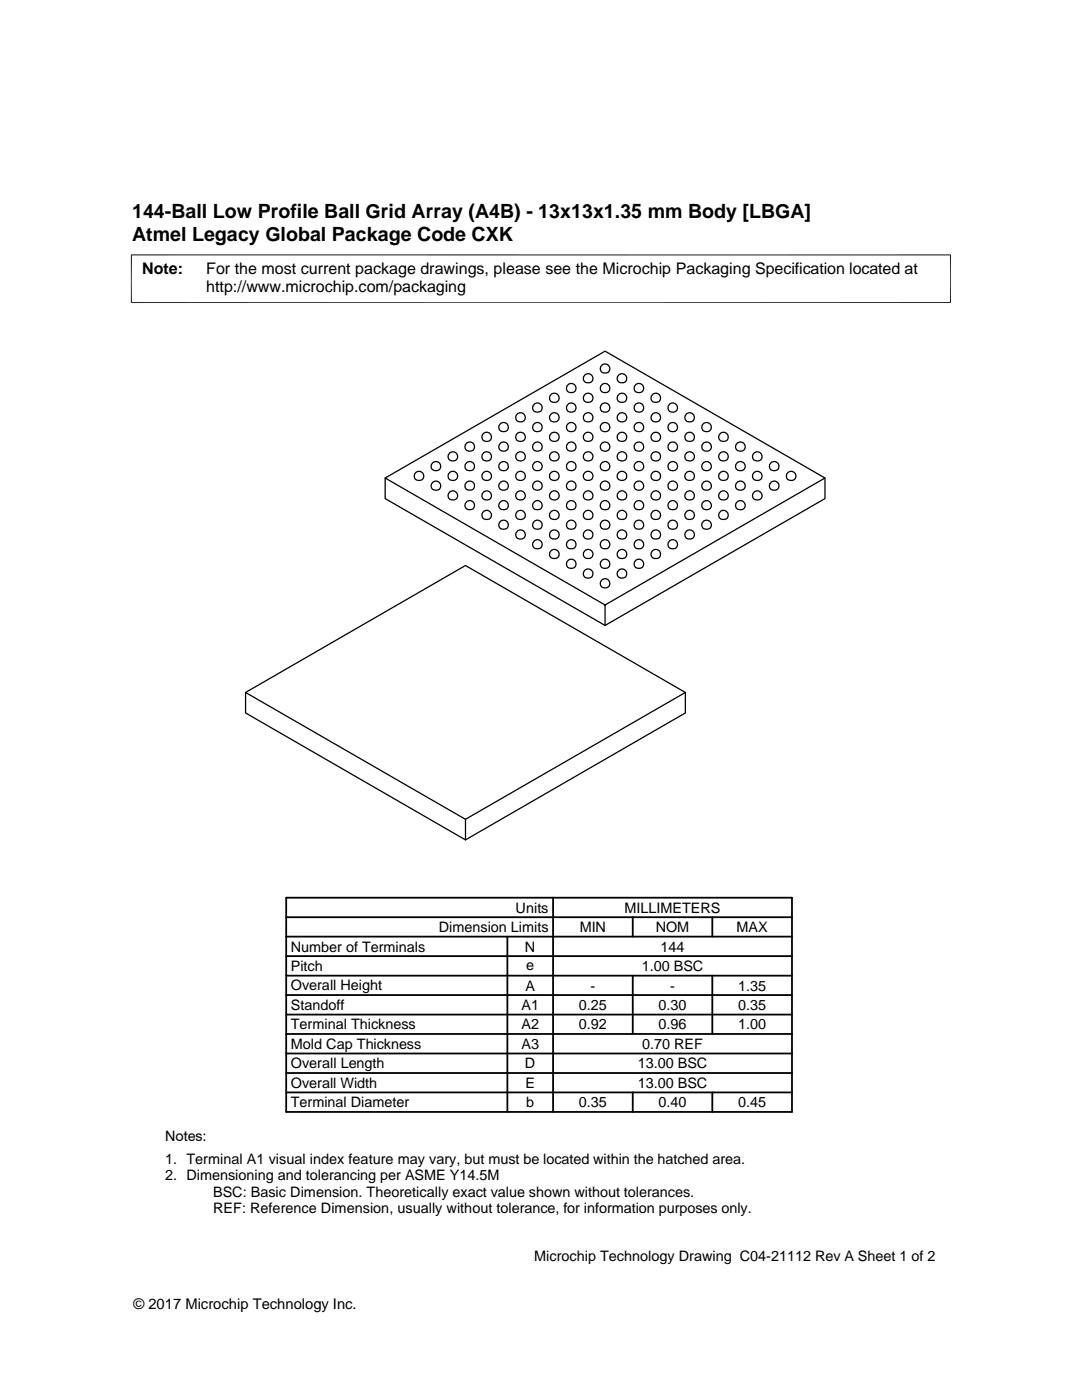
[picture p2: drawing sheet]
<svg xmlns="http://www.w3.org/2000/svg" width="216mm" height="279mm" viewBox="0 0 216 279" stroke-linecap="round" stroke-linejoin="round" font-family="sans-serif">
<g fill="none" stroke="#000" stroke-width=".25">
<path d="M76.9 95.4v4.1l43.8 25.3 43.9-25.3v-4.1M49 138.2l43.9-25.3 43.9 25.3-43.9 25.3zM49 138.2v4.1l43.9 25.3 43.9-25.3v-4.1M120.7 120.7l43.9-25.3-43.9-25.3-43.8 25.3 43.8 25.3v4.1M92.9 163.5v4.1"/>
<circle cx="110.6" cy="79.4" r=".95"/>
<circle cx="114" cy="77.5" r=".95"/>
<circle cx="117.4" cy="79.4" r=".95"/>
<circle cx="117.4" cy="75.5" r=".95"/>
<circle cx="120.7" cy="77.5" r=".95"/>
<circle cx="120.7" cy="73.6" r=".95"/>
<circle cx="124.1" cy="79.4" r=".94"/>
<circle cx="124.1" cy="75.5" r=".94"/>
<circle cx="127.5" cy="77.5" r=".95"/>
<circle cx="130.9" cy="79.4" r=".95"/>
<circle cx="83.6" cy="95" r=".95"/>
<circle cx="87" cy="97" r=".95"/>
<circle cx="87" cy="93.1" r=".95"/>
<circle cx="90.4" cy="91.1" r=".95"/>
<circle cx="90.4" cy="95" r=".95"/>
<circle cx="90.4" cy="98.9" r=".95"/>
<circle cx="93.7" cy="89.2" r=".95"/>
<circle cx="93.7" cy="97" r=".95"/>
<circle cx="93.7" cy="93.1" r=".95"/>
<circle cx="97.1" cy="91.1" r=".95"/>
<circle cx="97.1" cy="87.2" r=".95"/>
<circle cx="97.1" cy="95" r=".95"/>
<circle cx="97.1" cy="98.9" r=".95"/>
<circle cx="100.5" cy="85.3" r=".95"/>
<circle cx="100.5" cy="89.2" r=".95"/>
<circle cx="100.5" cy="97" r=".95"/>
<circle cx="100.5" cy="93.1" r=".95"/>
<circle cx="103.9" cy="83.3" r=".95"/>
<circle cx="103.9" cy="91.1" r=".95"/>
<circle cx="103.9" cy="87.2" r=".95"/>
<circle cx="103.9" cy="98.9" r=".95"/>
<circle cx="103.9" cy="95" r=".95"/>
<circle cx="107.2" cy="89.2" r=".95"/>
<circle cx="107.2" cy="85.3" r=".95"/>
<circle cx="107.2" cy="81.4" r=".95"/>
<circle cx="107.2" cy="97" r=".95"/>
<circle cx="107.2" cy="93.1" r=".95"/>
<circle cx="110.6" cy="83.3" r=".95"/>
<circle cx="110.6" cy="91.1" r=".95"/>
<circle cx="110.6" cy="87.2" r=".95"/>
<circle cx="110.6" cy="98.9" r=".95"/>
<circle cx="110.6" cy="95" r=".95"/>
<circle cx="114" cy="89.2" r=".95"/>
<circle cx="114" cy="85.3" r=".95"/>
<circle cx="114" cy="81.4" r=".95"/>
<circle cx="114" cy="97" r=".95"/>
<circle cx="114" cy="93.1" r=".95"/>
<circle cx="117.4" cy="91.1" r=".95"/>
<circle cx="117.4" cy="87.2" r=".95"/>
<circle cx="117.4" cy="83.3" r=".95"/>
<circle cx="117.4" cy="98.9" r=".95"/>
<circle cx="117.4" cy="95" r=".95"/>
<circle cx="120.7" cy="81.4" r=".95"/>
<circle cx="120.7" cy="85.3" r=".95"/>
<circle cx="120.7" cy="89.2" r=".95"/>
<circle cx="120.7" cy="97" r=".95"/>
<circle cx="120.7" cy="93.1" r=".95"/>
<circle cx="124.1" cy="91.1" r=".94"/>
<circle cx="124.1" cy="87.2" r=".94"/>
<circle cx="124.1" cy="83.3" r=".94"/>
<circle cx="124.1" cy="98.9" r=".94"/>
<circle cx="124.1" cy="95" r=".94"/>
<circle cx="127.5" cy="81.4" r=".95"/>
<circle cx="127.5" cy="85.3" r=".95"/>
<circle cx="127.5" cy="89.2" r=".95"/>
<circle cx="127.5" cy="93.1" r=".95"/>
<circle cx="127.5" cy="97" r=".95"/>
<circle cx="130.9" cy="83.3" r=".95"/>
<circle cx="130.9" cy="91.1" r=".95"/>
<circle cx="130.9" cy="87.2" r=".95"/>
<circle cx="130.9" cy="95" r=".95"/>
<circle cx="130.9" cy="98.9" r=".95"/>
<circle cx="134.2" cy="81.4" r=".95"/>
<circle cx="134.2" cy="85.3" r=".95"/>
<circle cx="134.2" cy="89.2" r=".95"/>
<circle cx="134.3" cy="93.1" r=".95"/>
<circle cx="134.3" cy="97" r=".95"/>
<circle cx="137.6" cy="91.1" r=".95"/>
<circle cx="137.6" cy="87.2" r=".95"/>
<circle cx="137.6" cy="83.3" r=".95"/>
<circle cx="137.6" cy="98.9" r=".95"/>
<circle cx="137.6" cy="95" r=".95"/>
<circle cx="141" cy="85.3" r=".95"/>
<circle cx="141" cy="89.2" r=".95"/>
<circle cx="141" cy="97" r=".95"/>
<circle cx="141" cy="93.1" r=".95"/>
<circle cx="144.4" cy="91.1" r=".95"/>
<circle cx="144.4" cy="87.2" r=".95"/>
<circle cx="144.4" cy="98.9" r=".95"/>
<circle cx="144.4" cy="95" r=".95"/>
<circle cx="147.8" cy="89.2" r=".95"/>
<circle cx="147.8" cy="97" r=".95"/>
<circle cx="147.8" cy="93.1" r=".95"/>
<circle cx="151.1" cy="91.1" r=".95"/>
<circle cx="151.1" cy="95" r=".95"/>
<circle cx="151.1" cy="98.9" r=".95"/>
<circle cx="154.5" cy="96.9" r=".94"/>
<circle cx="154.5" cy="93.1" r=".94"/>
<circle cx="157.9" cy="95" r=".95"/>
<circle cx="93.7" cy="100.9" r=".96"/>
<circle cx="97.1" cy="102.8" r=".95"/>
<circle cx="100.5" cy="100.9" r=".96"/>
<circle cx="100.5" cy="104.8" r=".95"/>
<circle cx="103.9" cy="106.7" r=".95"/>
<circle cx="103.9" cy="102.8" r=".95"/>
<circle cx="107.2" cy="100.9" r=".96"/>
<circle cx="107.2" cy="108.7" r=".95"/>
<circle cx="107.2" cy="104.8" r=".95"/>
<circle cx="110.6" cy="106.7" r=".95"/>
<circle cx="110.6" cy="110.6" r=".95"/>
<circle cx="110.6" cy="102.8" r=".96"/>
<circle cx="114" cy="100.9" r=".95"/>
<circle cx="114" cy="112.6" r=".95"/>
<circle cx="114" cy="108.7" r=".95"/>
<circle cx="114" cy="104.8" r=".95"/>
<circle cx="117.4" cy="102.8" r=".95"/>
<circle cx="117.4" cy="114.5" r=".95"/>
<circle cx="117.4" cy="110.6" r=".95"/>
<circle cx="117.4" cy="106.7" r=".95"/>
<circle cx="120.7" cy="100.9" r=".95"/>
<circle cx="120.7" cy="112.6" r=".95"/>
<circle cx="120.7" cy="108.7" r=".95"/>
<circle cx="120.7" cy="104.8" r=".95"/>
<circle cx="120.7" cy="116.4" r=".95"/>
<circle cx="124.1" cy="102.8" r=".95"/>
<circle cx="124.1" cy="114.5" r=".94"/>
<circle cx="124.1" cy="110.6" r=".94"/>
<circle cx="124.1" cy="106.7" r=".94"/>
<circle cx="127.5" cy="100.9" r=".95"/>
<circle cx="127.5" cy="112.6" r=".95"/>
<circle cx="127.5" cy="108.7" r=".95"/>
<circle cx="127.5" cy="104.8" r=".95"/>
<circle cx="130.9" cy="102.8" r=".96"/>
<circle cx="130.9" cy="110.6" r=".95"/>
<circle cx="130.9" cy="106.7" r=".95"/>
<circle cx="134.2" cy="100.9" r=".95"/>
<circle cx="134.2" cy="108.7" r=".95"/>
<circle cx="134.2" cy="104.8" r=".95"/>
<circle cx="137.6" cy="102.8" r=".96"/>
<circle cx="137.6" cy="106.7" r=".95"/>
<circle cx="141" cy="100.9" r=".95"/>
<circle cx="141" cy="104.8" r=".95"/>
<circle cx="144.4" cy="102.8" r=".95"/>
<circle cx="147.7" cy="100.9" r=".96"/>
</g>
<path d="M26.1 50.9h163.7M26.2 50.8v9.7M189.7 50.8v9.7M26.1 60.4h163.7" fill="none" stroke="#000" stroke-width=".2"/>
<g fill="none" stroke="#000" stroke-width=".36">
<path d="M57.1 179.2h100.9v42.7h-100.9zM110.4 179.2v42.7M57.1 198.6h100.9M57.1 194.7h100.9M57.1 190.8h100.9M57.1 186.9h100.9M57.1 183h100.9M101.2 186.9v35M126.3 183v3.9M126.3 194.7v11.7M142.1 183v3.9M142.1 194.7v11.7"/>
<path d="M57.1 214.1h100.9M57.1 206.4h100.9M57.1 202.5h100.9M57.1 218h100.9M57.1 210.2h100.9M126.3 218v3.9M142.1 218v3.9"/>
</g>
<g font-size="3.9">
<text x="26.4" y="43.5">144-Ball Low Profile Ball Grid Array (A4B) - 13x13x1.35 mm Body [LBGA]</text>
<text x="26.4" y="48">Atmel Legacy Global Package Code CXK</text>
</g>
<g font-size="3.2">
<text x="28.4" y="54.6">Note:</text>
<text x="41.1" y="58.3">http://www.microchip.com/packaging</text>
<text x="41.1" y="54.6">For the most current package drawings, please see the Microchip Packaging Specification located at</text>
</g>
<g font-size="2.9">
<text x="102.9" y="182.1">Units</text>
<text x="124.6" y="182.1">MILLIMETERS</text>
<text x="58" y="189.9">Number of Terminals</text>
<text x="87.6" y="186">Dimension Limits</text>
<text x="104.8" y="189.9">N</text>
<text x="115.7" y="186">MIN</text>
<text x="130.8" y="186">NOM</text>
<text x="131.8" y="189.9">144</text>
<text x="147" y="186">MAX</text>
<text x="58" y="197.7">Overall Height</text>
<text x="58" y="193.8">Pitch</text>
<text x="104.8" y="197.7">A</text>
<text x="105" y="193.5">e</text>
<text x="117.8" y="197.7">-</text>
<text x="128" y="193.8">1.00 BSC</text>
<text x="133.7" y="197.7">-</text>
<text x="147.3" y="197.7">1.35</text>
<text x="58" y="201.6">Standoff</text>
<text x="104.1" y="201.6">A1</text>
<text x="115.5" y="201.6">0.25</text>
<text x="131.4" y="201.6">0.30</text>
<text x="147.3" y="201.6">0.35</text>
<text x="58" y="209.3">Mold Cap Thickness</text>
<text x="58" y="205.4">Terminal Thickness</text>
<text x="104.1" y="209.3">A3</text>
<text x="104.1" y="205.4">A2</text>
<text x="115.5" y="205.4">0.92</text>
<text x="128.1" y="209.3">0.70 REF</text>
<text x="131.4" y="205.4">0.96</text>
<text x="147.3" y="205.4">1.00</text>
<text x="58" y="213.2">Overall Length</text>
<text x="104.8" y="213.2">D</text>
<text x="127.3" y="213.2">13.00 BSC</text>
<text x="58" y="221">Terminal Diameter</text>
<text x="58" y="217.1">Overall Width</text>
<text x="104.8" y="217.1">E</text>
<text x="105" y="221">b</text>
<text x="115.5" y="221">0.35</text>
<text x="127.3" y="217.1">13.00 BSC</text>
<text x="131.4" y="221">0.40</text>
<text x="147.3" y="221">0.45</text>
<text x="32.9" y="227.6">Notes:</text>
<text x="32.9" y="232.2">1. Terminal A1 visual index feature may vary, but must be located within the hatched area.</text>
<text x="32.9" y="235.5">2. Dimensioning and tolerancing per ASME Y14.5M</text>
<text x="42.5" y="238.8">BSC: Basic Dimension. Theoretically exact value shown without tolerances.</text>
<text x="42.5" y="242.2">REF: Reference Dimension, usually without tolerance, for information purposes only.</text>
<text x="106.6" y="251.7">Microchip Technology Drawing C04-21112 Rev A Sheet 1 of 2</text>
<text x="26.6" y="261.3">© 2017 Microchip Technology Inc.</text>
</g>
</svg>
